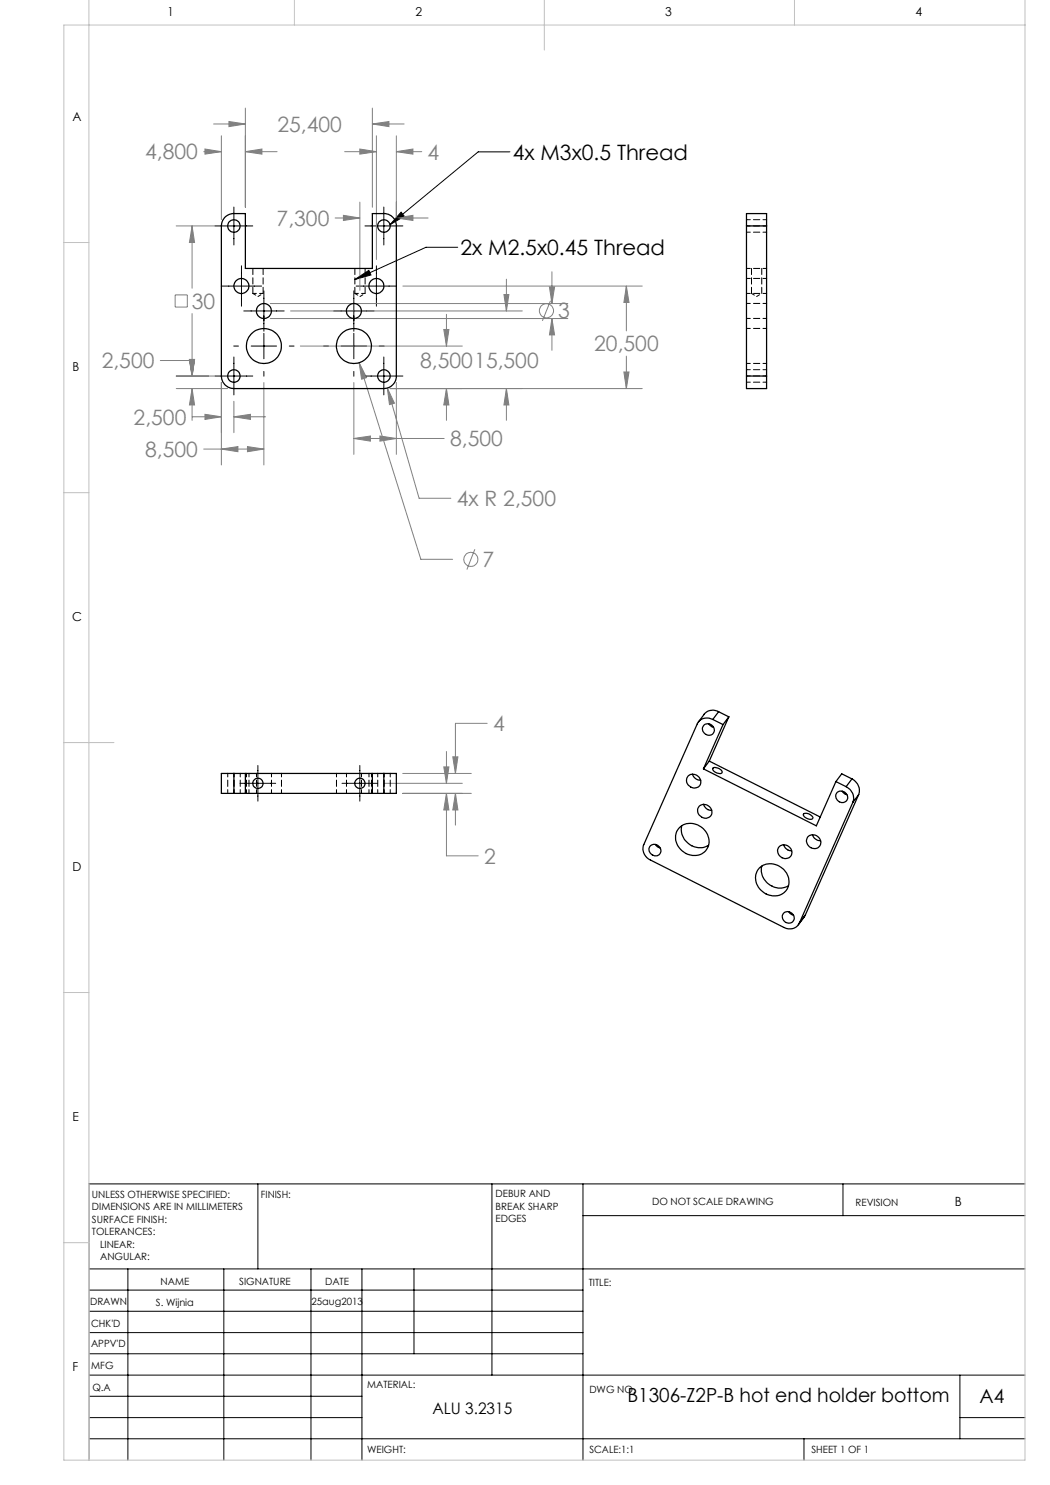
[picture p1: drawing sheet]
<svg xmlns="http://www.w3.org/2000/svg" width="210mm" height="297mm" viewBox="0 0 210 297" stroke-linecap="round" stroke-linejoin="round" font-family="sans-serif">
<g fill="none" stroke="#808080" stroke-width=".2">
<path d="M40.7 30.3h3.6M41 29.8l3.3 .5-3.3 .5zM42.7 24.8h6.4M44.3 27.2v16.7M45.8 24.3l3.3 .5-3.3 .5zM49.1 21.6v19.8M49.1 30.3h6.3M49.1 30.3l3.3-.5v1zM68.9 30.3h6.4M72 29.8l3.3 .5-3.3 .5zM74.5 24.8l3.3-.5v1zM74.5 21.6v19.8"/>
<path d="M74.5 24.8h6.3M75.3 27.2v24.7M79.3 30.3l3.3-.5v1zM79.3 27.2v16.7M79.3 30.3h5M35 59h2.5v2.4h-2.5zM35.2 45.2h7.8M38.4 45.2l.5 3.3h-1zM38.4 45.2v12.4M67 43.6h5M68.7 43.1l3.3 .5-3.3 .5zM72 40.4v17.7"/>
<path d="M79.3 43.6l3.3-.5v1zM79.3 43.6h6.3M80.6 57.2h47.8M100.8 58.9h1l-.5 3.3zM101.3 55.8v6.4M109.9 57.4h1l-.5 3.3zM110.4 54.4v6.3M125.3 57.2v9M125.3 57.2l.5 3.3h-1zM32.1 72.1h6.3M35.2 75.2h7.8M35.2 77.7h10.3"/>
<path d="M37.9 71.9h1l-.5 3.3zM38.4 77.7l.5 3.3h-1zM38.4 62.7v12.5M38.4 77.7v6.4M44.3 76.5v16.5M52.8 76.5v16.5M54 60.7h59.6M54 63.7h59.6M58.1 62.2h46.4M60.1 69.2h32.4M70.8 76.5v14.4M71.8 72.5l1.5 3-1 .3z"/>
<path d="M71.8 72.5l12.4 39.4h6.3M77.5 77.6l1.4 3-1 .3zM77.5 77.6l6.3 22.1h6.4M78 77.7h50.4M79.3 76.5v14.4M88.8 65.9h1l-.5 3.3zM89.3 77.7l.5 3.3h-1zM89.3 62.9v6.3M89.3 77.7v6.4M101.3 77.7l.5 3.3h-1zM101.3 77.7v6.4M110.1 60.1l-1.6 4.1"/>
<path d="M110.4 63.7l.5 3.3h-1zM110.4 63.7v6.4M124.8 74.4h1l-.5 3.3zM125.3 71.2v6.5M38.5 83.4h5.8M40.7 89.8h12.1M41 82.9l3.3 .5-3.3 .5zM44.3 89.8l3.3-.5v1zM46.8 80.3v6.2M46.8 83.4h6.3M46.8 83.4l3.3-.5v1zM49.5 89.3l3.3 .5-3.3 .5z"/>
<path d="M70.8 87.7l3.3-.5v1zM70.8 87.7h18M76 87.2l3.3 .5-3.3 .5zM95 109.9l-1.6 4M76.8 156.7h15.7M80.5 158.7h13.8M80.5 154.7h13.8M88.8 153.4h1l-.5 3.3zM89.3 158.7l.5 3.3h-1zM89.3 150.3v6.4M89.3 158.7v12.5h6.3M90.6 151.4h1l-.5 3.3z"/>
<path d="M91.1 158.7v6.3M91.1 158.7l.5 3.3h-1zM97.4 144.7h-6.3v10"/>
<circle cx="109.3" cy="62.1" r="1.42"/>
<circle cx="94.2" cy="111.9" r="1.4"/>
</g>
<g fill="none" stroke="#000" stroke-width=".2">
<path d="M102 30.4h-6.4l-17.6 14.5M43 45.2h7.6M44.2 57.2h8.1M46.8 41.4v7.6M48.3 53.2v8M52.8 58.2v8M70.8 58.2v8M70.9 55.9l2.9-1.8 .4 .9zM71.2 57.2h8.1M73 45.2h7.6M75.3 53.2v8M76.8 41.4v7.6"/>
<path d="M80.2 42.4l.7 .8-2.9 1.7zM91.5 49.5h-6.3l-14.3 6.4M43 75.2h7.6M46.7 69.2h1M46.8 71.4v7.6M48.8 62.2h8M50.2 69.2h5.1M52.8 66.7v5.1M52.8 74.3v.9M57.9 69.2h.9M64.7 69.2h1M66.7 62.2h8.1"/>
<path d="M68.2 69.2h5.1M70.8 66.7v5.1M70.8 74.3v.9M73 75.2h7.6M75.8 69.2h1M76.8 71.4v7.6M48 156.7h7.1M51.6 153.1v7.1M68.4 156.7h7.1M72 153.1v7.1M51.6 236.8v17M98.4 236.8v38.2"/>
<path d="M116.6 236.8v55.2M168.6 236.8v6.3M205 236.8h-187.2v55.2M17.8 253.8h187.2M17.8 258h98.8M25.6 253.8v38.2M44.8 253.8v38.2M62.2 253.8v38.2M72.4 253.8v38.2M82.8 253.8v17M116.6 243.1h88.4M17.8 270.8h98.8"/>
<path d="M17.8 266.5h98.8M17.8 262.3h98.8M17.8 279.3h54.6M17.8 275h187.2M192 275v12.8M17.8 287.8h187.2M17.8 283.5h54.6M160.8 287.8v4.2M192 283.5h13"/>
</g>
<path d="M17.8 0v292M58.9 0v5M108.9 0v10M158.9 0v5M205 0v292h-192.2v-287h192.2M12.8 48.5h5M12.8 98.5h5M12.8 148.5h10M12.8 198.5h5M12.8 248.5h5" fill="none" stroke="#c0c0c0" stroke-width=".2"/>
<path d="M70.9 55.9l2.9-1.8 .4 .9zM80.2 42.4l.7 .8-2.9 1.7z" fill="#000"/>
<path d="M38.4 45.2l.5 3.3h-1zM37.9 71.9h1l-.5 3.3zM45.8 24.3l3.3 .5-3.3 .5zM74.5 24.8l3.3-.5v1zM72 29.8l3.3 .5-3.3 .5zM79.3 30.3l3.3-.5v1zM68.7 43.1l3.3 .5-3.3 .5zM79.3 43.6l3.3-.5v1zM70.8 87.7l3.3-.5v1zM76 87.2l3.3 .5-3.3 .5zM49.5 89.3l3.3 .5-3.3 .5zM44.3 89.8l3.3-.5v1zM100.8 58.9h1l-.5 3.3zM101.3 77.7l.5 3.3h-1zM109.9 57.4h1l-.5 3.3zM110.4 63.7l.5 3.3h-1zM46.8 83.4l3.3-.5v1zM41 82.9l3.3 .5-3.3 .5zM37.9 71.9h1l-.5 3.3zM38.4 77.7l.5 3.3h-1zM88.8 65.9h1l-.5 3.3zM89.3 77.7l.5 3.3h-1zM125.3 57.2l.5 3.3h-1zM124.8 74.4h1l-.5 3.3zM41 29.8l3.3 .5-3.3 .5zM49.1 30.3l3.3-.5v1zM77.5 77.6l.4 3.3 1-.3zM71.8 72.5l.5 3.3 1-.3zM91.1 158.7l.5 3.3h-1zM90.6 151.4h1l-.5 3.3zM88.8 153.4h1l-.5 3.3zM89.3 158.7l.5 3.3h-1z" fill="#808080"/>
<g fill="none" stroke="#000" stroke-width=".25">
<path d="M44.9 43.5l.7-.5 .9-.3h2.6v11h25.4v-11h2.3a2.46 2.46 0 0 1 2.5 2.5v30a2.52 2.52 0 0 1-2.5 2.5h-30a2.52 2.52 0 0 1-2.5-2.5v-30l.2-.9zM149.3 45.2v-2.5h4v2.5M149.3 45.2v30M149.3 45.2h4M153.3 45.2v30M149.3 75.2v2.5h4v-2.5M149.3 75.2h4M46.8 154.7h-2.5v4h2.5M46.8 158.7h30M46.8 154.7v4M46.8 154.7h30M49.1 154.7v4"/>
<path d="M74.5 154.7v4M76.8 154.7h2.5v4h-2.5M76.8 154.7v4M137.6 155.3a1.5 1.5 0 0 1 2.1 0 1.5 1.5 0 0 1 0 2.1 1.55 1.55 0 0 1-1.9-.3 1.55 1.55 0 0 1-.2-1.8zM138.5 154.8a1.64 1.64 0 0 0 1.6 1.2M140.7 153.8l22.6 11.4 3.9-8.9M140.8 145a1.22 1.22 0 0 1 1.8 .3 1.22 1.22 0 0 1-.4 1.7 1.27 1.27 0 0 1-1.4-.5 1.27 1.27 0 0 1 0-1.5zM141.8 144.8l.4 .4 .5 .2M141.9 152.2l-1.2 1.6M141.9 152.2l22.1 11.2M142.6 143.9a2.21 2.21 0 0 0-3.1 .9l-10.7 24.1a2.43 2.43 0 0 0 1.3 3.1l26.7 13.5a2.21 2.21 0 0 0 3.1-.9M142.6 143.9l2 1"/>
<path d="M142.6 153.6a1.41 1.41 0 0 1 1.8 .9 1.26 1.26 0 0 1-1.7-.3l-.2-.4zM143.7 142.3a2.23 2.23 0 0 0-2.9 .6l-1.1 1.5M143.7 142.3l-1.1 1.6M143.7 142.3l2.1 1.1M144.6 144.9l-3.9 8.9M145.8 143.4l-1.2 1.5M145.8 143.4l-3.9 8.8M167.2 156.3l2 1M167.4 158.6a1.25 1.25 0 0 1 1.7 0 1.25 1.25 0 0 1 .1 1.7 1.28 1.28 0 0 1-1.6-.2 1.28 1.28 0 0 1-.2-1.5zM168.5 158.3l.4 .4 .5 .2M169.2 157.3a2.51 2.51 0 0 1 1.4 3.2M170.4 155.8a2.6 2.6 0 0 1 1.3 3.1"/>
<path d="M170.4 155.8l-1.2 1.5M170.4 155.8l-2.1-1-1.1 1.5M171.7 158.9l-1.1 1.6M171.7 158.9l-10.7 24.2M130 169.2a1.22 1.22 0 0 1 1.9 .1 1.22 1.22 0 0 1-.4 1.8 1.29 1.29 0 0 1-1.4-.4 1.29 1.29 0 0 1-.1-1.5zM131.1 168.9l.4 .5 .5 .2M135.9 165.5a3.6 3.6 0 0 1 3.9-.4 3.6 3.6 0 0 1 2 3.4 3 3 0 0 1-4.9 2 3.2 3.2 0 0 1-1-5zM136.3 165.1a3.7 3.7 0 0 0 1.5 3.7 3.7 3.7 0 0 0 3.9 .3M139.9 161.1a1.49 1.49 0 0 1 2.1 .3 1.49 1.49 0 0 1-.1 2 1.51 1.51 0 0 1-2-.3 1.51 1.51 0 0 1 0-2zM140.7 160.9a1.59 1.59 0 0 0 1.6 1.2M151.9 173.6a3.6 3.6 0 0 1 4.4-.1 3.6 3.6 0 0 1 1.2 4.2 3.4 3.4 0 0 1-6-.6 3 3 0 0 1 .4-3.5zM152.4 173.2a3.7 3.7 0 0 0 1.4 3.7 3.7 3.7 0 0 0 3.9 .3"/>
<path d="M155.8 169.4a1.48 1.48 0 0 1 2.1 0 1.48 1.48 0 0 1 0 2.1 1.53 1.53 0 0 1-1.9-.3 1.53 1.53 0 0 1-.2-1.8zM156.7 168.9a1.68 1.68 0 0 0 1.6 1.2M160.8 162.7a1.41 1.41 0 0 1 1.8 1 1.34 1.34 0 0 1-1.9-.8zM161.6 167.4a1.5 1.5 0 0 1 2.1 0 1.5 1.5 0 0 1 0 2.1 1.54 1.54 0 0 1-1.9-.3 1.54 1.54 0 0 1-.2-1.8zM162.5 167a1.76 1.76 0 0 0 1.6 1.2M170.6 160.5l-10.7 24.1M156.8 182.6a1.23 1.23 0 0 1 1.7 .2 1.23 1.23 0 0 1-.2 1.7 1.26 1.26 0 0 1-1.5-.3 1.26 1.26 0 0 1 0-1.6zM157.8 182.3l.2 .4 .7 .4M161 183.1l-1.3 1.9M161 183.1l-1.1 1.5"/>
<circle cx="46.8" cy="45.2" r="1.25"/>
<circle cx="48.3" cy="57.2" r="1.49"/>
<circle cx="75.3" cy="57.2" r="1.5"/>
<circle cx="76.8" cy="45.2" r="1.25"/>
<circle cx="46.8" cy="75.2" r="1.25"/>
<circle cx="52.8" cy="62.2" r="1.51"/>
<circle cx="52.8" cy="69.2" r="3.5"/>
<circle cx="70.8" cy="69.2" r="3.5"/>
<circle cx="70.8" cy="62.2" r="1.5"/>
<circle cx="76.8" cy="75.2" r="1.25"/>
<circle cx="51.6" cy="156.7" r="1.03"/>
<circle cx="72" cy="156.7" r="1.03"/>
</g>
<path d="M50.6 58.7h2M50.6 58.7l1 .6M51.6 59.3l1-.6M71 58.7h2M71 58.7l1 .6M72 59.3l1-.6M150.3 58.7l1 .6M151.3 59.3l1.1-.6" fill="none" stroke="#000" stroke-width=".2" stroke-dasharray="1.3 .6" stroke-dashoffset=".6"/>
<path d="M50.6 53.7v5M52.6 58.7v-5M71 53.7v5M73 58.7v-5M150.3 53.7v5M152.4 58.7v-5" fill="none" stroke="#000" stroke-width=".2" stroke-dasharray="1.3 .6"/>
<g fill="none" stroke="#000" stroke-width=".2" stroke-dasharray="1.3 .6" stroke-dashoffset=".5">
<path d="M149.3 53.7h4M149.3 45.2h4M149.3 46.4h4M149.3 58.7h4M153.3 43.9h-4M153.3 55.7h-4M149.3 76.4h4M149.3 72.7h4M149.3 63.7h4M153.3 75.2h-4M153.3 73.9h-4M153.3 65.7h-4"/>
<path d="M153.3 60.7h-4M45.5 154.7v4M46.8 158.7v-4M46.8 154.7v4M48 158.7v-4M49.3 154.7v4M49.8 158.7v-4M51.3 154.7v4M54.3 158.7v-4M56.3 158.7v-4M67.3 154.7v4M69.3 154.7v4"/>
<path d="M72.3 158.7v-4M73.8 154.7v4M74.3 158.7v-4M75.5 154.7v4M76.8 154.7v4M76.8 158.7v-4M78 158.7v-4"/>
</g>
<g font-size="4.2" fill="#808080">
<text x="55.5" y="26.4">25,400</text>
<text x="29" y="31.9">4,800</text>
<text x="85.5" y="31.9">4</text>
<text x="55.3" y="45.2">7,300</text>
<text x="38.3" y="61.7">30</text>
<text x="111.6" y="63.7">3</text>
<text x="118.8" y="70.3">20,500</text>
<text x="20.3" y="73.7">2,500</text>
<text x="84" y="73.7">8,50015,500</text>
<text x="26.7" y="85">2,500</text>
<text x="90" y="89.3">8,500</text>
<text x="29" y="91.4">8,500</text>
<text x="91.4" y="101.2">4x R 2,500</text>
<text x="96.5" y="113.4">7</text>
<text x="98.6" y="146.3">4</text>
<text x="96.8" y="172.7">2</text>
</g>
<g font-size="4.2">
<text x="102.6" y="32">4x M3x0.5 Thread</text>
<text x="92.1" y="51">2x M2.5x0.45 Thread</text>
</g>
<g font-size="3.9">
<text x="125.5" y="280.5">B1306-Z2P-B hot end holder bottom</text>
<text x="195.9" y="280.6">A4</text>
</g>
<text font-size="3.2" x="86.5" y="282.8">ALU 3.2315</text>
<g font-size="2.5">
<text x="33.5" y="3.2">1</text>
<text x="83.1" y="3.2">2</text>
<text x="133.1" y="3.2">3</text>
<text x="183.1" y="3.2">4</text>
<text x="14.5" y="24.2">A</text>
<text x="14.5" y="74.2">B</text>
<text x="14.5" y="124.2">C</text>
<text x="14.5" y="174.2">D</text>
<text x="14.5" y="224.2">E</text>
<text x="191" y="241.1">B</text>
<text x="14.5" y="274.2">F</text>
</g>
<g font-size="2">
<text x="18.4" y="239.6">UNLESS OTHERWISE SPECIFIED:</text>
<text x="52.2" y="239.6">FINISH:</text>
<text x="99.1" y="239.5">DEBUR AND</text>
<text x="18.4" y="242.1">DIMENSIONS ARE IN MILLIMETERS</text>
<text x="18.4" y="244.6">SURFACE FINISH:</text>
<text x="99.1" y="242">BREAK SHARP</text>
<text x="99.1" y="244.5">EDGES</text>
<text x="130.4" y="241">DO NOT SCALE DRAWING</text>
<text x="171.1" y="241.2">REVISION</text>
<text x="18.4" y="247.1">TOLERANCES:</text>
<text x="20" y="249.6">LINEAR:</text>
<text x="20" y="252.1">ANGULAR:</text>
<text x="32.1" y="257">NAME</text>
<text x="47.8" y="256.9">SIGNATURE</text>
<text x="65" y="256.9">DATE</text>
<text x="117.8" y="257.2">TITLE:</text>
<text x="18" y="261.1">DRAWN</text>
<text x="31.2" y="261.1">S. Wijnia</text>
<text x="62.3" y="260.9">25aug2013</text>
<text x="18.2" y="269.4">APPV'D</text>
<text x="18.2" y="265.3">CHK'D</text>
<text x="18.3" y="273.8">MFG</text>
<text x="18.5" y="278.1">Q.A</text>
<text x="73.4" y="277.5">MATERIAL:</text>
<text x="117.9" y="278.6">DWG NO.</text>
<text x="73.4" y="290.5">WEIGHT:</text>
<text x="117.9" y="290.6">SCALE:1:1</text>
<text x="162.3" y="290.6">SHEET 1 OF 1</text>
</g>
</svg>
